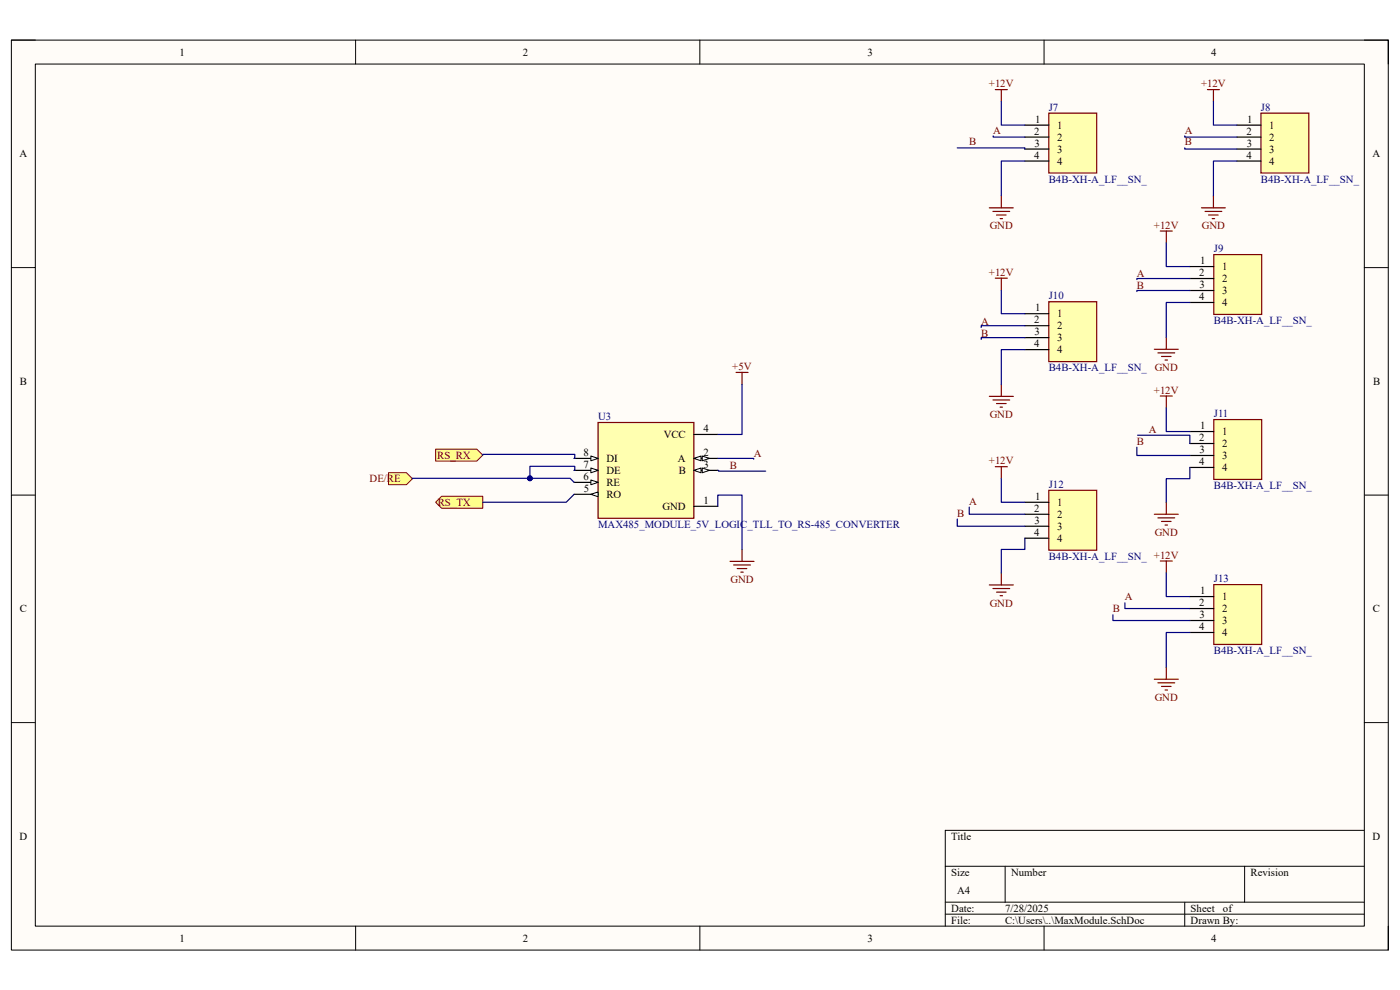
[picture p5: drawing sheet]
<svg xmlns="http://www.w3.org/2000/svg" width="297mm" height="210mm" viewBox="0 0 297 210" stroke-linecap="round" stroke-linejoin="round" font-family="sans-serif">
<path d="M2.4 8.5h292.1v193h-292.1z" fill-rule="evenodd" fill="#fffcf8"/>
<path d="M2.4 8.5h292.1v193h-292.1z" fill="none" stroke="#000" stroke-width=".21"/>
<path d="M7.5 13.6h281.9v182.9h-281.9z" fill-rule="evenodd" fill="#fffcf8"/>
<g fill="none" stroke="#000" stroke-width=".21">
<path d="M2.4 8.5h5.1M7.5 13.6h281.9v182.9h-281.9zM75.4 8.5v5.1M148.5 8.5v5.1M221.5 8.5v5.1M289.4 8.5h5.1v5.1M2.4 56.8h5.1M289.4 56.8h5.1M2.4 105h5.1M289.4 105h5.1M2.4 153.3h5.1M289.4 153.3h5.1"/>
<path d="M289.4 176.1h-88.9v20.4M75.4 196.5v5M148.5 196.5v5M200.5 183.8h88.9M200.5 191.4h88.9M200.5 193.9h88.9M213.2 183.8v7.6M221.5 196.5v5M251.3 191.4v5.1M264 183.8v7.6M294.5 196.5v5"/>
</g>
<path d="M126.9 89.6h20.3v20.4h-20.3z" fill-rule="evenodd" fill="#ffffb0"/>
<path d="M126.9 89.6h20.3v20.4h-20.3z" fill="none" stroke="#800000" stroke-width=".25"/>
<path d="M121.8 97.2h5.1" fill="none" stroke="#000" stroke-width=".25"/>
<path d="M125.4 96.7l1.5 .5-1.5 .6z" fill="#f8fcff"/>
<path d="M125.4 96.7l1.5 .5-1.5 .6z" fill="none" stroke="#000" stroke-width=".21"/>
<path d="M121.8 99.8h5.1" fill="none" stroke="#000" stroke-width=".25"/>
<path d="M125.4 99.3l1.5 .5-1.5 .5z" fill="#f8fcff"/>
<path d="M125.4 99.3l1.5 .5-1.5 .5z" fill="none" stroke="#000" stroke-width=".21"/>
<path d="M121.8 102.3h5.1" fill="none" stroke="#000" stroke-width=".25"/>
<path d="M125.4 101.8l1.5 .5-1.5 .5z" fill="#f8fcff"/>
<path d="M125.4 101.8l1.5 .5-1.5 .5z" fill="none" stroke="#000" stroke-width=".21"/>
<path d="M121.8 104.9h5.1" fill="none" stroke="#000" stroke-width=".25"/>
<path d="M125.4 104.9l1.5-.5v1z" fill="#f8fcff"/>
<path d="M125.4 104.9l1.5-.5v1z" fill="none" stroke="#000" stroke-width=".21"/>
<path d="M147.2 92.2h5.1M147.2 97.2h5.1" fill="none" stroke="#000" stroke-width=".25"/>
<path d="M147.2 97.2l1.5-.5v1.1z" fill="#f8fcff"/>
<path d="M147.2 97.2l1.5-.5v1.1z" fill="none" stroke="#000" stroke-width=".21"/>
<path d="M149 96.7l1.5 .5-1.5 .6z" fill="#f8fcff"/>
<path d="M149 96.7l1.5 .5-1.5 .6z" fill="none" stroke="#000" stroke-width=".21"/>
<path d="M147.2 99.8h5.1" fill="none" stroke="#000" stroke-width=".25"/>
<path d="M147.2 99.8l1.5-.5v1z" fill="#f8fcff"/>
<path d="M147.2 99.8l1.5-.5v1z" fill="none" stroke="#000" stroke-width=".21"/>
<path d="M149 99.3l1.5 .5-1.5 .5z" fill="#f8fcff"/>
<path d="M149 99.3l1.5 .5-1.5 .5z" fill="none" stroke="#000" stroke-width=".21"/>
<path d="M147.2 107.4h5.1" fill="none" stroke="#000" stroke-width=".25"/>
<path d="M156.2 79h2.5M157.4 79v2.5M154.9 119.1h5.1M155.6 119.9h3.6M157.4 116.5v2.6M156.4 120.6h2M157.2 121.4h.5" fill="none" stroke="#800000" stroke-width=".25"/>
<path d="M92.4 95.3h8.8l1.2 1.2-1.2 1.3h-8.8z" fill-rule="evenodd" fill="#ffff80"/>
<path d="M92.4 95.3h8.8l1.2 1.2-1.2 1.3h-8.8z" fill="none" stroke="#800000" stroke-width=".21"/>
<path d="M92.4 106.5l1.3-1.2h8.7v2.5h-8.7z" fill-rule="evenodd" fill="#ffff80"/>
<path d="M92.4 106.5l1.3-1.2h8.7v2.5h-8.7z" fill="none" stroke="#800000" stroke-width=".21"/>
<path d="M82.4 100.3h3.8l1.3 1.2-1.3 1.3h-3.8z" fill-rule="evenodd" fill="#ffff80"/>
<path d="M82.4 100.3h3.8l1.3 1.2-1.3 1.3h-3.8z" fill="none" stroke="#800000" stroke-width=".21"/>
<path d="M257.5 89h10.2v12.7h-10.2z" fill-rule="evenodd" fill="#ffffb0"/>
<path d="M246.2 84h2.5M247.4 84v2.6M257.5 89h10.2v12.7h-10.2zM244.9 109.1h5.1M245.6 109.9h3.6M246.4 110.6h2M247.2 111.4h.5M247.4 106.6v2.5" fill="none" stroke="#800000" stroke-width=".25"/>
<path d="M252.4 91.5h5.1M252.4 94.1h5.1M252.4 96.6h5.1M252.4 99.2h5.1" fill="none" stroke="#000" stroke-width=".25"/>
<path d="M257.5 54h10.2v12.7h-10.2z" fill-rule="evenodd" fill="#ffffb0"/>
<path d="M246.2 49h2.5M247.4 49v2.6M257.5 54h10.2v12.7h-10.2zM244.9 74.1h5.1M245.6 74.9h3.6M246.4 75.6h2M247.2 76.4h.5M247.4 71.6v2.5" fill="none" stroke="#800000" stroke-width=".25"/>
<path d="M252.4 56.5h5.1M252.4 59.1h5.1M252.4 61.6h5.1M252.4 64.2h5.1" fill="none" stroke="#000" stroke-width=".25"/>
<path d="M257.5 124h10.2v12.7h-10.2z" fill-rule="evenodd" fill="#ffffb0"/>
<path d="M246.2 119h2.5M247.4 119v2.5M257.5 124h10.2v12.7h-10.2zM244.9 144.1h5.1M245.6 144.9h3.6M246.4 145.6h2M247.2 146.4h.5M247.4 141.6v2.5" fill="none" stroke="#800000" stroke-width=".25"/>
<path d="M252.4 126.6h5.1M252.4 129.1h5.1M252.4 131.6h5.1M252.4 134.2h5.1" fill="none" stroke="#000" stroke-width=".25"/>
<path d="M267.5 24h10.2v12.7h-10.2z" fill-rule="evenodd" fill="#ffffb0"/>
<path d="M256.2 19h2.5M257.4 19v2.5M267.5 24h10.2v12.7h-10.2zM254.9 44.1h5.1M255.7 44.9h3.5M256.4 45.6h2M257.2 46.4h.5M257.4 41.6v2.5" fill="none" stroke="#800000" stroke-width=".25"/>
<path d="M262.4 26.5h5.1M262.4 29.1h5.1M262.4 31.6h5.1M262.4 34.2h5.1" fill="none" stroke="#000" stroke-width=".25"/>
<path d="M222.5 24h10.2v12.7h-10.2z" fill-rule="evenodd" fill="#ffffb0"/>
<path d="M211.2 19h2.5M212.4 19v2.5M222.5 24h10.2v12.7h-10.2zM209.9 44.1h5.1M210.7 44.9h3.5M211.4 45.6h2M212.2 46.4h.5M212.4 41.6v2.5" fill="none" stroke="#800000" stroke-width=".25"/>
<path d="M217.4 26.5h5.1M217.4 29.1h5.1M217.4 31.6h5.1M217.4 34.2h5.1" fill="none" stroke="#000" stroke-width=".25"/>
<path d="M222.5 64h10.2v12.7h-10.2z" fill-rule="evenodd" fill="#ffffb0"/>
<path d="M211.2 59h2.5M212.4 59v2.6M222.5 64h10.2v12.7h-10.2zM209.9 84.1h5.1M210.7 84.8h3.5M211.4 85.6h2M212.2 86.4h.5M212.4 81.5v2.6" fill="none" stroke="#800000" stroke-width=".25"/>
<path d="M217.4 66.5h5.1M217.4 69.1h5.1M217.4 71.6h5.1M217.4 74.2h5.1" fill="none" stroke="#000" stroke-width=".25"/>
<path d="M222.5 104h10.2v12.7h-10.2z" fill-rule="evenodd" fill="#ffffb0"/>
<path d="M211.2 99h2.5M212.4 99v2.5M222.5 104h10.2v12.7h-10.2zM209.9 124.1h5.1M210.7 124.9h3.5M211.4 125.6h2M212.2 126.4h.5M212.4 121.5v2.6" fill="none" stroke="#800000" stroke-width=".25"/>
<path d="M217.4 106.6h5.1M217.4 109.1h5.1M217.4 111.6h5.1M217.4 114.2h5.1" fill="none" stroke="#000" stroke-width=".25"/>
<g fill="none" stroke="#000080" stroke-width=".25">
<path d="M210.7 28.8v.3h6.7M212.4 21.5v5h5M217.4 34.2h-5v7.4M251.3 31.4v.2h11.1M251.3 28.8v.3h11.1M257.4 21.5v5h5M247.4 51.6v4.9h5M252.4 59.1h-11.2v.2M212.4 61.6v4.9h5M217.4 74.2h-5v7.3M217.4 71.6h-9.2v.4M217.4 69.1h-9.2v.4"/>
<path d="M252.4 64.2h-5v7.4M252.4 61.6h-11.2v.2M102.4 96.5v-.1h19.5v.8h-.1M121.8 99.8h.1v-.9h-9.5v2.6M152.3 99.8h.1v.1h10M157.4 81.5v10.7h-5.1M241.2 94.9v1.7h11.2M247.4 86.6v4.9h5M252.4 99.2v2.3h-5v5.1M121.8 104.9l-1.7 1.6h-17.7M203.1 110.1v1.5h14.3M205.6 107.6v1.5h11.8"/>
<path d="M212.4 101.5v5.1h5M217.4 114.2v2.4h-5v4.9M236.1 130.4v1.2h16.3M238.6 127.9v1.2h13.8M247.4 121.5v5.1h5M252.4 134.2h-5v7.4"/>
</g>
<circle cx="112.4" cy="101.5" r=".51" fill="#000080"/>
<circle cx="112.4" cy="101.5" r=".51" fill="none" stroke="#000080" stroke-width=".21"/>
<path d="M203.1 31.4h14.3v.2M262.4 34.2h-5v7.4M241.3 92.3h11.1v1.8M87.5 101.5h33.4l.9 .8" fill="none" stroke="#000080" stroke-width=".25"/>
<circle cx="112.4" cy="101.5" r=".51" fill="#000080"/>
<circle cx="112.4" cy="101.5" r=".51" fill="none" stroke="#000080" stroke-width=".21"/>
<path d="M152.3 97.2h7.6v.2M152.3 107.4v-2.4h5.1v11.5" fill="none" stroke="#000080" stroke-width=".25"/>
<g font-size="2.3">
<text x="38.1" y="11.8">1</text>
<text x="110.9" y="11.8">2</text>
<text x="184" y="11.8">3</text>
<text x="256.9" y="11.8">4</text>
<text x="219.4" y="28.6">2</text>
<text x="219.6" y="26">1</text>
<text x="224.3" y="27.3">1</text>
<text x="224.3" y="29.8">2</text>
<text x="264.4" y="28.6">2</text>
<text x="264.6" y="26">1</text>
<text x="269.3" y="27.3">1</text>
<text x="269.3" y="29.8">2</text>
<text x="4.1" y="33.4">A</text>
<text x="219.4" y="33.7">4</text>
<text x="219.5" y="31.1">3</text>
<text x="224.3" y="32.4">3</text>
<text x="224.3" y="34.9">4</text>
<text x="264.4" y="33.7">4</text>
<text x="264.5" y="31.1">3</text>
<text x="269.3" y="32.4">3</text>
<text x="269.3" y="34.9">4</text>
<text x="291.2" y="33.4">A</text>
<text x="254.4" y="58.6">2</text>
<text x="254.6" y="56">1</text>
<text x="259.3" y="57.3">1</text>
<text x="259.3" y="59.9">2</text>
<text x="254.4" y="63.7">4</text>
<text x="254.5" y="61.1">3</text>
<text x="259.3" y="62.4">3</text>
<text x="259.3" y="64.9">4</text>
<text x="219.4" y="68.6">2</text>
<text x="219.5" y="71.1">3</text>
<text x="219.6" y="66">1</text>
<text x="224.3" y="67.3">1</text>
<text x="224.3" y="69.8">2</text>
<text x="219.4" y="73.7">4</text>
<text x="224.3" y="72.4">3</text>
<text x="224.3" y="74.9">4</text>
<text x="4.2" y="81.7">B</text>
<text x="291.3" y="81.7">B</text>
<text x="140.8" y="93">VCC</text>
<text x="149.2" y="91.7">4</text>
<text x="254.4" y="93.6">2</text>
<text x="254.6" y="91.1">1</text>
<text x="259.3" y="92.3">1</text>
<text x="259.3" y="94.9">2</text>
<text x="123.8" y="99.3">7</text>
<text x="123.8" y="101.9">6</text>
<text x="123.8" y="96.8">8</text>
<text x="128.7" y="98">DI</text>
<text x="128.7" y="100.6">DE</text>
<text x="143.8" y="98">A</text>
<text x="144" y="100.6">B</text>
<text x="149.2" y="96.8">2</text>
<text x="149.2" y="99.3">3</text>
<text x="254.4" y="98.7">4</text>
<text x="254.5" y="96.1">3</text>
<text x="259.3" y="97.4">3</text>
<text x="259.3" y="99.9">4</text>
<text x="123.9" y="104.4">5</text>
<text x="128.7" y="103.1">RE</text>
<text x="128.7" y="105.7">RO</text>
<text x="149.2" y="106.9">1</text>
<text x="219.6" y="106">1</text>
<text x="224.3" y="107.3">1</text>
<text x="140.5" y="108.2">GND</text>
<text x="219.4" y="108.6">2</text>
<text x="219.4" y="113.7">4</text>
<text x="219.5" y="111.1">3</text>
<text x="224.3" y="109.9">2</text>
<text x="224.3" y="112.4">3</text>
<text x="224.3" y="114.9">4</text>
<text x="4.2" y="129.9">C</text>
<text x="254.4" y="128.6">2</text>
<text x="254.5" y="131.1">3</text>
<text x="254.6" y="126.1">1</text>
<text x="259.3" y="127.3">1</text>
<text x="259.3" y="129.9">2</text>
<text x="291.3" y="129.9">C</text>
<text x="254.4" y="133.7">4</text>
<text x="259.3" y="132.4">3</text>
<text x="259.3" y="135">4</text>
<text x="4.1" y="178.2">D</text>
<text x="201.8" y="178.2">Title</text>
<text x="291.2" y="178.2">D</text>
<text x="201.8" y="185.8">Size</text>
<text x="214.5" y="185.8">Number</text>
<text x="265.3" y="185.8">Revision</text>
<text x="203.1" y="189.6">A4</text>
<text x="201.8" y="193.4">Date:</text>
<text x="201.8" y="196">File:</text>
<text x="213.2" y="196">C:\Users\..\MaxModule.SchDoc</text>
<text x="213.2" y="193.4">7/28/2025</text>
<text x="252.6" y="193.4">Sheet</text>
<text x="252.6" y="196">Drawn By:</text>
<text x="259.5" y="193.4">of</text>
<text x="38.1" y="199.8">1</text>
<text x="110.9" y="199.8">2</text>
<text x="184" y="199.8">3</text>
<text x="256.9" y="199.8">4</text>
</g>
<g font-size="2.3" fill="#800000">
<text x="209.8" y="18.5">+12V</text>
<text x="254.8" y="18.5">+12V</text>
<text x="210.7" y="28.3">A</text>
<text x="251.3" y="28.3">A</text>
<text x="205.6" y="30.9">B</text>
<text x="251.3" y="30.9">B</text>
<text x="210" y="48.7">GND</text>
<text x="244.8" y="48.5">+12V</text>
<text x="255" y="48.7">GND</text>
<text x="209.8" y="58.5">+12V</text>
<text x="241.2" y="58.8">A</text>
<text x="241.2" y="61.3">B</text>
<text x="208.2" y="69">A</text>
<text x="208.2" y="71.5">B</text>
<text x="155.4" y="78.5">+5V</text>
<text x="244.8" y="83.5">+12V</text>
<text x="245" y="78.7">GND</text>
<text x="210" y="88.7">GND</text>
<text x="241.2" y="94.4">B</text>
<text x="243.7" y="91.8">A</text>
<text x="92.8" y="97.3">RS_RX</text>
<text x="154.8" y="99.4">B</text>
<text x="159.9" y="96.9">A</text>
<text x="209.8" y="98.5">+12V</text>
<text x="78.4" y="102.3">DE/RE</text>
<text x="92.9" y="107.3">RS_TX</text>
<text x="205.6" y="107.1">A</text>
<text x="203.1" y="109.6">B</text>
<text x="245" y="113.7">GND</text>
<text x="155" y="123.7">GND</text>
<text x="210" y="128.7">GND</text>
<text x="236.1" y="129.9">B</text>
<text x="238.6" y="127.4">A</text>
<text x="245" y="148.7">GND</text>
</g>
<g font-size="2.3" fill="#000080">
<text x="222.5" y="23.5">J7</text>
<text x="267.5" y="23.5">J8</text>
<text x="222.5" y="38.7">B4B-XH-A_LF__SN_</text>
<text x="267.5" y="38.7">B4B-XH-A_LF__SN_</text>
<text x="257.5" y="53.5">J9</text>
<text x="222.5" y="63.5">J10</text>
<text x="257.5" y="68.7">B4B-XH-A_LF__SN_</text>
<text x="222.5" y="78.7">B4B-XH-A_LF__SN_</text>
<text x="126.9" y="89.2">U3</text>
<text x="257.5" y="88.5">J11</text>
<text x="222.5" y="103.5">J12</text>
<text x="257.5" y="103.8">B4B-XH-A_LF__SN_</text>
<text x="126.9" y="112">MAX485_MODULE_5V_LOGIC_TLL_TO_RS-485_CONVERTER</text>
<text x="222.5" y="118.7">B4B-XH-A_LF__SN_ +12V</text>
<text x="257.5" y="123.5">J13</text>
<text x="257.5" y="138.8">B4B-XH-A_LF__SN_</text>
</g>
</svg>
